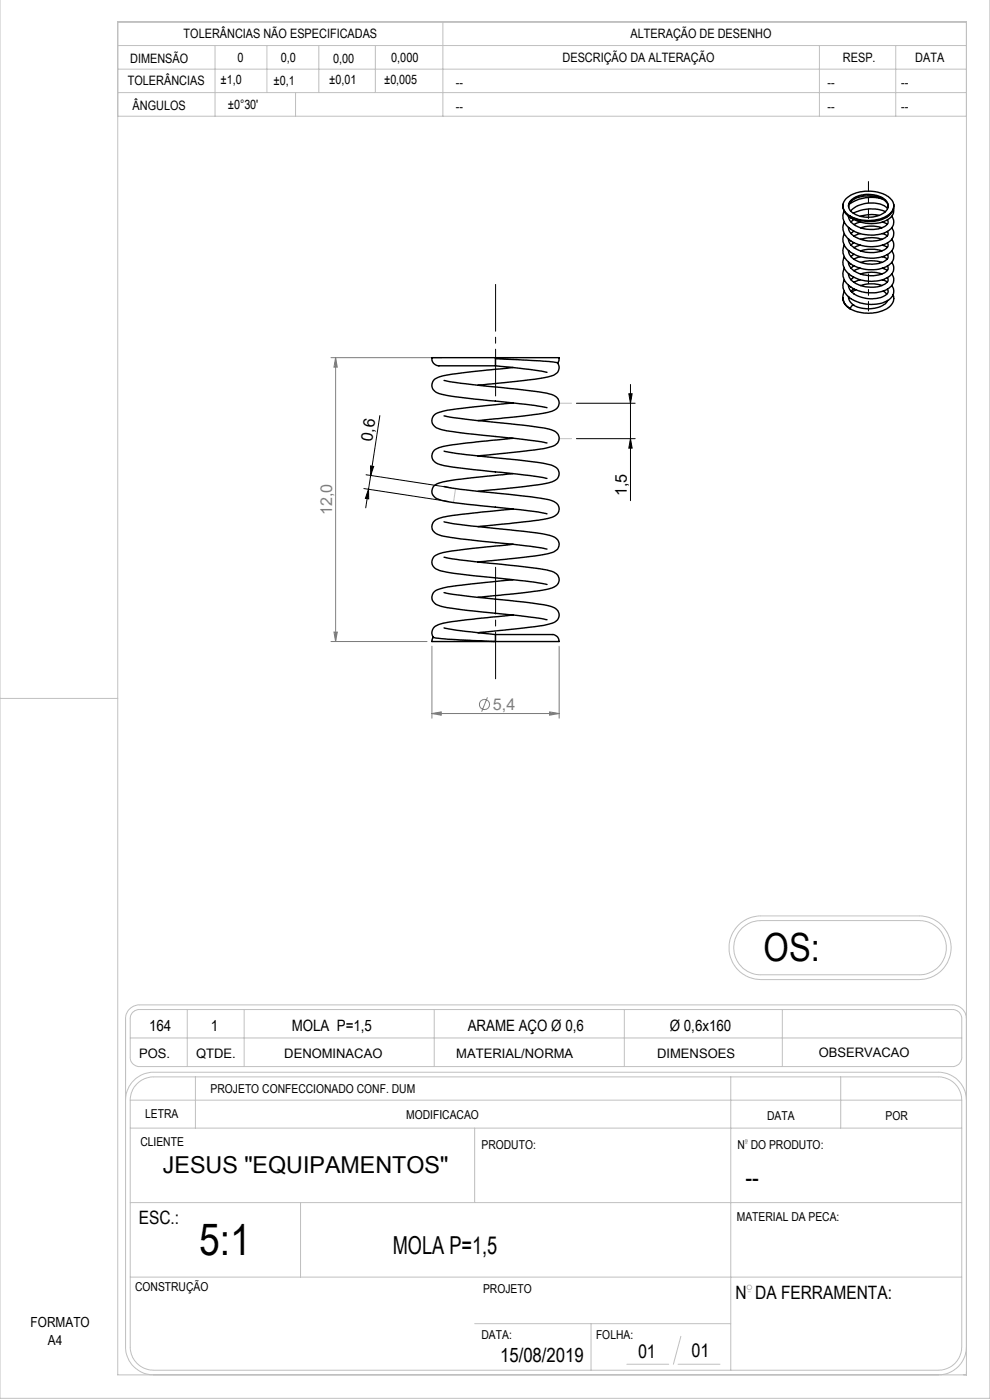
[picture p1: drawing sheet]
<svg xmlns="http://www.w3.org/2000/svg" width="210mm" height="297mm" viewBox="0 0 210 297" stroke-linecap="round" stroke-linejoin="round" font-family="sans-serif">
<g fill="none" stroke="#808080" stroke-width=".21">
<path d="M70.2 75.9h23.4M71.2 75.9v60.2M71.2 75.9l.3 2h-.7zM70.2 136.1h20.4M70.8 134.1h.7l-.3 2zM91.6 137.1v15.3M118.6 137.1v15.3M91.6 151.4l2-.4v.7zM91.6 151.4h27M103.4 147.9l-1.2 3.1M116.6 151l2 .4-2 .3z"/>
<circle cx="102.8" cy="149.4" r="1.07"/>
</g>
<path d="M78.6 98.8l.7 .2-.7 1.9zM80.6 88.2l-2 12.7M122.3 85.5h12.4M122.3 93.1h12.4M133.4 83.5h.7l-.4 2zM133.7 93.1l.4 2h-.7zM133.7 81.6v24.6M77.2 103.6l18 2.8M77.6 100.7l18 2.8M78.2 103.8v2l-.7-.1zM78.2 103.8l-.6 3.9M78.6 100.9l-.4 2.9" fill="none" stroke="#000" stroke-width=".21"/>
<g fill="none" stroke="#c0c0c0" stroke-width=".21">
<path d="M210 -.1v296.7h-210v-296.6M25 4.7h180v287h-180zM25 9.7h180M25 19.6h180M25 14.7h180M45.6 9.7v15M56.6 9.7v9.9M62.7 19.6v5.1M67.6 9.7v9.9M79.6 9.7v9.9M93.9 4.7v20M173.8 9.7v15"/>
<path d="M190 9.7v15M25 24.7h180M118.5 85.5h2.7M118.5 93.1h2.7M96.6 103.6l-.4 3M0 148.2h25M156.7 196.2l.5-.5a6.7 6.7 0 0 1 4.2-1.4h33.6a6.8 6.8 0 0 1 6.8 6.8 6.8 6.8 0 0 1-6.8 6.7h-33.6a6.8 6.8 0 0 1-6.2-4.2 6.8 6.8 0 0 1 1.5-7.4zM157.4 196.9l.2-.2a5.6 5.6 0 0 1 3.8-1.4h33.6a5.8 5.8 0 0 1 5.7 5.7 5.8 5.8 0 0 1-5.7 5.8h-33.6a5.8 5.8 0 0 1-5.3-3.6 5.8 5.8 0 0 1 1.3-6.3zM28.3 214.7l1.1-.5h172.8a1.93 1.93 0 0 1 1.8 1.9v8.4a1.93 1.93 0 0 1-2 1.8h-172.4a1.92 1.92 0 0 1-2-2v-8.2a1.81 1.81 0 0 1 .7-1.4zM39.7 214.2v12.1M51.8 214.2v12.1M92.1 214.2v12.1"/>
<path d="M132.4 214.2v12.1M165.9 214.2v12.1M205 216.1a2.94 2.94 0 0 0-3-2.9h-172.4a2.94 2.94 0 0 0-3 2.9v69.6a6 6 0 0 0 6 6M26.6 233.4a6 6 0 0 1 6-5.9h166.5a6 6 0 0 1 5.9 5.9M27.6 233.4a4.9 4.9 0 0 1 5-4.9h166.5a4.9 4.9 0 0 1 4.9 4.9M27.6 233.4v52.3a4.9 4.9 0 0 0 5 5h166.5a4.9 4.9 0 0 0 4.9-5v-52.3M27.6 239.3h176.4M27.6 233.4h176.4M27.6 220.2h176.4M41.5 228.5v10.8M100.7 239.3v15.8M155 228.5v62.2"/>
<path d="M178.3 228.5v10.8M27.6 255.1h176.4M63.7 255.1v15.8M158.2 242.6h.2M27.6 270.9h176.4M158.7 274h.5M100.7 280.8h54.3M125.4 280.8v9.9M133 289.4h8.9M143.8 289.4h8.9M144.4 283.5l-1.6 5.9M205 285.7a6 6 0 0 1-5.9 6"/>
<circle cx="158.3" cy="242.1" r=".25"/>
<circle cx="159" cy="273.1" r=".5"/>
</g>
<path d="M105.1 84v-23.7M105.1 144v-23.7" fill="none" stroke="#000" stroke-width=".21" stroke-dasharray="15.2 1.3 1.3 1.3" stroke-dashoffset="5.3"/>
<path d="M184.2 46.4v-7.9M184.2 66v-7.9" fill="none" stroke="#000" stroke-width=".21" stroke-dasharray="15.2 1.3 1.3 1.3" stroke-dashoffset="13.2"/>
<g fill="#000">
<path d="M133.4 83.5h.7l-.4 2zM133.7 93.1l.4 2h-.7z"/>
<path d="M78.6 98.8l.7 .2-.7 1.9zM78.2 103.8v2l-.7-.1z"/>
</g>
<g fill="#808080">
<path d="M116.6 151l2 .4-2 .3zM91.6 151.4l2-.4v.7z"/>
<path d="M71.2 75.9l.3 2h-.7zM70.8 134.1h.7l-.3 2z"/>
</g>
<g fill="none" stroke="#000" stroke-width=".3">
<path d="M178.8 43.3a2.83 2.83 0 0 0 1.7 2.9l-.1-.3a7.5 7.5 0 0 0 8.4-.4 2.52 2.52 0 0 0 .8-2.1M179 44.8a3.2 3.2 0 0 0 1.9 4.1 7.5 7.5 0 0 0 7.9-.2 1.99 1.99 0 0 0 .4-2.8M179.1 56.9a3.4 3.4 0 0 0 2.2 4.5 7.3 7.3 0 0 0 7.7-.7 1.98 1.98 0 0 0 .2-2.6M179.1 59.4a3.4 3.4 0 0 0 2.2 4.4 7.3 7.3 0 0 0 7.7-.6 1.98 1.98 0 0 0 .2-2.6M179.1 54.5a3.4 3.4 0 0 0 2.2 4.4 7.3 7.3 0 0 0 7.7-.6 1.98 1.98 0 0 0 .2-2.6M179.1 52a3.4 3.4 0 0 0 2.2 4.5 7.3 7.3 0 0 0 7.7-.7 1.98 1.98 0 0 0 .2-2.6M179.1 49.6a3.4 3.4 0 0 0 2.2 4.4 7.5 7.5 0 0 0 7.5-.4 2.02 2.02 0 0 0 .4-2.8M179.1 47.1a3.4 3.4 0 0 0 2.2 4.5 6.9 6.9 0 0 0 7.9-.8 1.96 1.96 0 0 0 0-2.5M179.5 42.1a7.9 7.9 0 0 1 9.3 0 2.22 2.22 0 0 1-.7 3.7 8 8 0 0 1-8.4-.5 2.07 2.07 0 0 1-.2-3.2zM180 58.1v.1a3.2 3.2 0 0 0 2.6 2.4 5.5 5.5 0 0 0 5.7-.8l.1-.6-.2-.3M180 55.6v.2a3.4 3.4 0 0 0 2.6 2.4 5.9 5.9 0 0 0 5.6-.8l.2-.3-.2-.7M180 53.2v.1a3.2 3.2 0 0 0 2.6 2.4 5.5 5.5 0 0 0 5.7-.8l.1-.6-.2-.3"/>
<path d="M180 50.7v.2a3.2 3.2 0 0 0 2.6 2.4 5.9 5.9 0 0 0 5.6-.8l.2-.3-.2-.7M180 48.3v.1a3.2 3.2 0 0 0 2.6 2.4 5.5 5.5 0 0 0 5.7-.9l.1-.5-.2-.3M180 45.9v.3a3.7 3.7 0 0 0 3.2 2.3 5.1 5.1 0 0 0 5.1-1.1l-.1-.8M180 45.9h.1M180 43.9v-.1a2.24 2.24 0 0 1 1.9-1.9 6 6 0 0 1 6.3 1.2l.2 .8M180.1 58.1l-.1 .1M180.1 55.7h-.1M180.1 53.2l-.1 .1M180.1 50.8h-.1M180.1 48.3l-.1 .1M180.6 42.4a6.1 6.1 0 0 1 7.4 .2 1.81 1.81 0 0 1-1 2.9 6 6 0 0 1-6.7-.8 1.6 1.6 0 0 1 .3-2.3zM181.1 58.8l-.6 .6"/>
<path d="M181.1 56.4l-.6 .5M181.1 53.9l-.6 .6M181.1 51.5l-.6 .5M181.1 49l-.6 .6M181.1 46.6l-.6 .5M182.5 56.9l-1.4 .5M182.5 54.5l-1.4 .5M182.5 52l-1.4 .5M182.5 49.6l-1.4 .5M182.5 47.1l-1.4 .5M182.5 59.3l-1.4 .6M182.6 58.1a6.7 6.7 0 0 1 4.5 0"/>
<path d="M182.6 55.7a7.4 7.4 0 0 1 4.5 0M182.6 53.2a7.4 7.4 0 0 1 4.5 0M182.6 50.8a7.4 7.4 0 0 1 4.5 0M182.6 48.3a7.4 7.4 0 0 1 4.5 0M186.5 45.7a7.3 7.3 0 0 0-4 .2M187 42.2a8 8 0 0 0-6.9 1.3M187.2 56.9l1 .5M187.2 54.5l1 .4M187.2 52l1 .5M187.2 49.6l1 .4M187.2 47.1l1 .5M187.2 59.3l1 .5"/>
<path d="M187.8 44.9a8.2 8.2 0 0 0-6.8 .3M188.3 44.3l-.2-.3a6.3 6.3 0 0 0-7.7 .7M189.5 44.2a2.61 2.61 0 0 1-2.2 2.9 8.3 8.3 0 0 1-6.8-.9M105.1 77.6l7.4 .8 3.5 .6M108.8 78l-8.6 .8a33.6 33.6 0 0 0-7.5 1.3 1.75 1.75 0 0 0-1.1 1.9 1.75 1.75 0 0 0 1.6 1.5 187.3 187.3 0 0 0 18.2 2.3l4.6 .7M118.3 77a1.73 1.73 0 0 1-1.2 2.7 114.2 114.2 0 0 1-13.6 1.8l-2.1 .2M118.3 77l-.1-.1a118.1 118.1 0 0 0-13.1-.8v1.5M118.3 77l.3-.5v-.6h-26.9a1.54 1.54 0 0 0 2 1.7h11.4M178.8 63.2a2.72 2.72 0 0 0 1.6 2.3M179.1 61.8a2.78 2.78 0 0 0 1.3 3.7M180 60.5v.2a3.3 3.3 0 0 0 2.6 2.3 5.5 5.5 0 0 0 5.7-.8l.1-.5-.2-.4M180 63a2.13 2.13 0 0 0 1.1 1.8"/>
<path d="M180 63v.2M180.1 60.6h-.1M181.1 61.3l-.6 .5M181.1 64.8l-.5 .1-.2 .6M181.5 61.5l-.8 .5M182.6 60.6h.1M182.6 60.6a7.3 7.3 0 0 1 4.5 0M187.4 61.7l.7 .7M188.3 63.7a4.8 4.8 0 0 1-4.7 1.8l-1.6-.3-.9-.4M189.4 62.5a2.58 2.58 0 0 1-1.9 3.3 8.7 8.7 0 0 1-7.1-.3M94.2 95.7a234 234 0 0 0 18.2 2.2 13.2 13.2 0 0 1 5.6 1.3 1.75 1.75 0 0 1 .5 1.8 1.75 1.75 0 0 1-1.4 1.2l-2.8 .6-12.9 1.4M94.2 88.2a189.9 189.9 0 0 0 16.8 2 23.6 23.6 0 0 1 6.4 1.2 1.73 1.73 0 0 1 1.2 1.8 1.73 1.73 0 0 1-1.5 1.5 54.4 54.4 0 0 1-9.1 1.4l-6.6 .6"/>
<path d="M94.2 80.7a204.3 204.3 0 0 0 16.8 2 21 21 0 0 1 6.7 1.3 1.73 1.73 0 0 1 .8 1.9 1.73 1.73 0 0 1-1.4 1.3l-1.8 .5-4.1 .5-9.8 1M108.8 93l-8.6 .9a31.3 31.3 0 0 0-7.5 1.2 1.75 1.75 0 0 0-1.1 1.9 1.75 1.75 0 0 0 1.6 1.5l2.4 .5 3.6 .5a204.4 204.4 0 0 1 16.8 2M108.8 85.5l-7.6 .8a34.1 34.1 0 0 0-8.8 1.5 1.75 1.75 0 0 0-.7 1.9 1.75 1.75 0 0 0 1.5 1.3l1.6 .4 3 .4a239 239 0 0 1 18.2 2.2M94.2 118.2a204.4 204.4 0 0 0 16.8 2 21 21 0 0 1 6.7 1.3 1.73 1.73 0 0 1 .8 1.9 1.73 1.73 0 0 1-1.4 1.3l-1.8 .5-4.1 .5-9.8 1M94.2 110.7a167.4 167.4 0 0 0 16.8 2 21 21 0 0 1 6.7 1.3 1.73 1.73 0 0 1 .8 1.8 1.73 1.73 0 0 1-1.4 1.4 114.2 114.2 0 0 1-13.6 1.8l-2.1 .2M94.2 103.2a204.4 204.4 0 0 0 16.8 2 21 21 0 0 1 6.7 1.3 1.73 1.73 0 0 1 .8 1.9 1.73 1.73 0 0 1-1.4 1.3l-1.8 .5-3 .4-10.9 1.1M108.8 115.5l-8.6 .8a33.6 33.6 0 0 0-7.5 1.3 1.68 1.68 0 0 0-1.1 1.6 1.68 1.68 0 0 0 1.2 1.6 23.6 23.6 0 0 0 6.4 1.2 204.4 204.4 0 0 1 16.8 2M108.8 108l-8.6 .9a31.3 31.3 0 0 0-7.5 1.2 1.75 1.75 0 0 0-1.1 1.9 1.75 1.75 0 0 0 1.6 1.5l4.6 .8a239 239 0 0 1 18.2 2.2M108.8 100.5l-7.6 .7a44.2 44.2 0 0 0-8.5 1.4 1.75 1.75 0 0 0-1.1 1.9 1.75 1.75 0 0 0 1.6 1.5 93.8 93.8 0 0 0 13.3 1.7l6.9 .8 2.6 .5M91.9 135.1l-.3 1h13.5M94.2 125.7a189.9 189.9 0 0 0 16.8 2 23.6 23.6 0 0 1 6.4 1.2 1.73 1.73 0 0 1 1.2 1.8 1.73 1.73 0 0 1-1.5 1.5 54.4 54.4 0 0 1-9.1 1.4l-6.6 .6M94.2 133.2l2.6 .5 8.3 .9"/>
<path d="M105.1 134.6h11.4a1.52 1.52 0 0 1 2 1.5h-13.4M105.1 134.6v1.5M108.8 123l-7.6 .8a34.1 34.1 0 0 0-8.8 1.5 1.75 1.75 0 0 0-.7 1.9 1.75 1.75 0 0 0 1.5 1.3l1.6 .4 3 .4a239 239 0 0 1 18.2 2.2M108.8 130.5l-8.6 .9a31.3 31.3 0 0 0-7.5 1.2 1.65 1.65 0 0 0-.7 2.7 118.1 118.1 0 0 0 13.1 .8"/>
</g>
<text font-size="9.4" x="42.2" y="266.1">5:1</text>
<text font-size="8.2" x="162" y="203.8">OS:</text>
<text font-size="5.9" x="158.1" y="251.9">--</text>
<text font-size="5.3" x="83.3" y="265.9">MOLA P=1,5</text>
<text font-size="4.9" x="34.5" y="248.9">JESUS &quot;EQUIPAMENTOS&quot;</text>
<text font-size="4.2" x="106.1" y="288.9">15/08/2019</text>
<g font-size="4.1">
<text x="146.7" y="287.9">01</text>
<text x="135.3" y="288.1">01</text>
</g>
<g font-size="3.9">
<text x="29.4" y="259.7">ESC.:</text>
<text x="156" y="275.6">N DA FERRAMENTA:</text>
</g>
<g font-size="3.4">
<text x="79" y="93.7" transform="rotate(-81 79 93.7)">0,6</text>
<text x="133" y="105.2" transform="rotate(-90 133 105.2)">1,5</text>
</g>
<g font-size="3.4" fill="#808080">
<text x="70.4" y="109.3" transform="rotate(-90 70.4 109.3)">12,0</text>
<text x="104.6" y="150.6">5,4</text>
</g>
<g font-size="3.3">
<text x="31.6" y="218.8">164</text>
<text x="44.7" y="218.8">1</text>
<text x="61.9" y="218.8">MOLA P=1,5</text>
<text x="99.2" y="218.8">ARAME AÇO Ø 0,6</text>
<text x="142.1" y="218.8">Ø 0,6x160</text>
</g>
<g font-size="3">
<text x="6.5" y="281.4">FORMATO</text>
<text x="10.2" y="285.4">A4</text>
</g>
<g font-size="2.8">
<text x="29.5" y="224.4">POS.</text>
<text x="41.6" y="224.4">QTDE.</text>
<text x="60.3" y="224.4">DENOMINACAO</text>
<text x="96.8" y="224.4">MATERIAL/NORMA</text>
<text x="139.4" y="224.3">DIMENSOES</text>
<text x="173.7" y="224.2">OBSERVACAO</text>
</g>
<g font-size="2.7">
<text x="38.9" y="8.1">TOLERÂNCIAS NÃO ESPECIFICADAS</text>
<text x="133.8" y="8.1">ALTERAÇÃO DE DESENHO</text>
<text x="27.6" y="13.4">DIMENSÃO</text>
<text x="46.8" y="17.8">±1,0</text>
<text x="50.4" y="13.1">0</text>
<text x="58" y="18">±0,1</text>
<text x="59.6" y="13.2">0,0</text>
<text x="69.8" y="17.8">±0,01</text>
<text x="70.7" y="13.3">0,00</text>
<text x="81.5" y="17.9">±0,005</text>
<text x="83" y="13.2">0,000</text>
<text x="119.3" y="13.2">DESCRIÇÃO DA ALTERAÇÃO</text>
<text x="178.8" y="13.2">RESP.</text>
<text x="194.2" y="13.2">DATA</text>
<text x="27.1" y="18.1">TOLERÂNCIAS</text>
<text x="28.1" y="23.2">ÂNGULOS</text>
<text x="48.3" y="23.1">±0°30'</text>
<text x="96.7" y="18.5">--</text>
<text x="96.7" y="23.5">--</text>
<text x="175.5" y="18.5">--</text>
<text x="175.5" y="23.5">--</text>
<text x="191.1" y="18.5">--</text>
<text x="191.1" y="23.5">--</text>
</g>
<g font-size="2.6">
<text x="44.7" y="231.9">PROJETO CONFECCIONADO CONF. DUM</text>
<text x="30.8" y="237.2">LETRA</text>
<text x="86.2" y="237.3">MODIFICACAO</text>
<text x="162.7" y="237.6">DATA</text>
<text x="187.8" y="237.6">POR</text>
<text x="29.8" y="243.1">CLIENTE</text>
<text x="102.1" y="243.7">PRODUTO:</text>
<text x="156.4" y="243.7">N DO PRODUTO:</text>
<text x="156.3" y="259.1">MATERIAL DA PECA:</text>
<text x="28.7" y="273.8">CONSTRUÇÃO</text>
<text x="102.5" y="274.2">PROJETO</text>
<text x="102.1" y="284.1">DATA:</text>
<text x="126.4" y="284.1">FOLHA:</text>
</g>
</svg>
